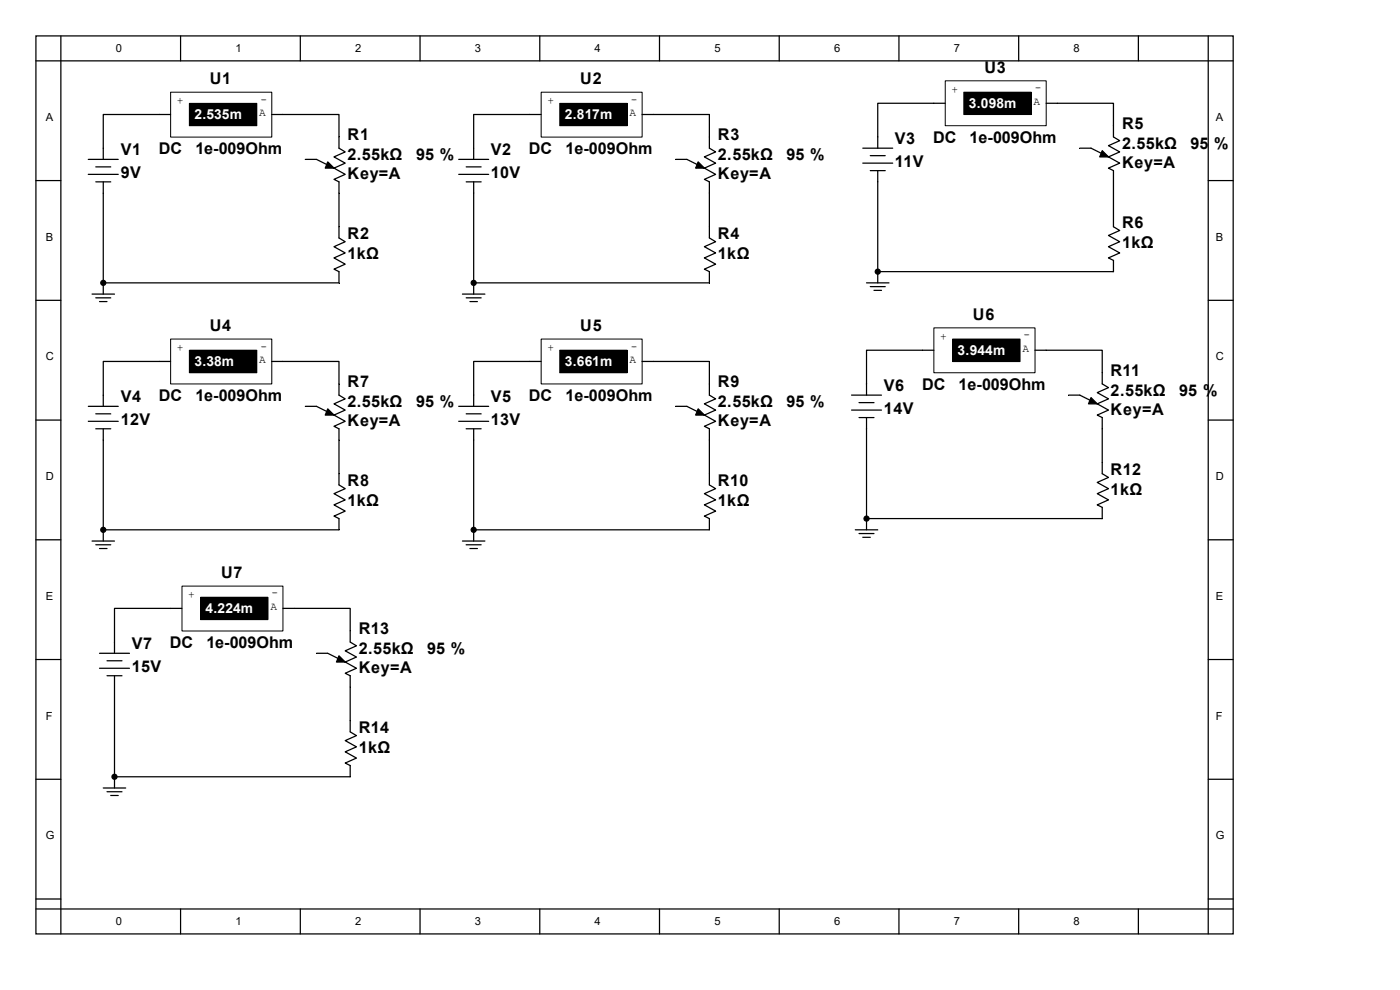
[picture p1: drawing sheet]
<svg xmlns="http://www.w3.org/2000/svg" width="297mm" height="210mm" viewBox="0 0 297 210" stroke-linecap="round" stroke-linejoin="round" font-family="sans-serif">
<g fill="none" stroke="#000" stroke-width=".26">
<path d="M7.6 7.6h254v190.5h-254zM7.6 12.9h254M12.9 7.6v190.5M38.3 7.6v5.3M63.7 7.6v5.3M89.1 7.6v5.3M114.5 7.6v5.3M139.9 7.6v5.3M165.3 7.6v5.3M190.7 7.6v5.3M216.1 7.6v5.3M241.5 7.6v5.3"/>
<path d="M256.3 7.6v190.5M7.6 38.3h5.3M18.7 33.8h6.4M18.7 37h6.4M20.3 35.4h3.2M20.3 38.6h3.2M21.9 31.4v2.4M21.9 38.6v2.4M256.3 38.3h5.3M7.6 63.7h5.3M256.3 63.7h5.3M7.6 89.1h5.3"/>
<path d="M256.3 89.1h5.3M7.6 114.5h5.3M256.3 114.5h5.3M7.6 139.9h5.3M256.3 139.9h5.3M7.6 165.3h5.3M256.3 165.3h5.3M7.6 190.7h5.3M7.6 192.8h254M38.3 192.8v5.3M63.7 192.8v5.3M89.1 192.8v5.3"/>
<path d="M114.5 192.8v5.3M139.9 192.8v5.3M165.3 192.8v5.3M190.7 192.8v5.3M216.1 192.8v5.3M241.5 192.8v5.3M256.3 190.7h5.3"/>
</g>
<path d="M36.2 19.6h21.5v9.5h-21.5z" fill="#fff"/>
<path d="M36.2 19.6h21.5v9.5h-21.5zM40.2 21.9h14.3v4.8h-14.3z" fill="none" stroke="#000" stroke-width=".21"/>
<path d="M40.2 22h14.3v4.7h-14.3z" fill="#000"/>
<g fill="none" stroke="#000" stroke-width=".26">
<path d="M36.2 24.3h-14.3v7.1M57.6 24.3h14.3v7.1l1.3 .8-2.3 1.1 2.3 1.3-2.3 1.1 2.3 1.3-2.3 1 1 .6v11.9l1.3 .8-2.3 1 2.3 1.4-2.3 1 2.3 1.3-2.3 1.1 1 .5v2.4h-50M64.8 33.8h2.4l3.7 1.9M97.3 33.8h6.4M97.3 37h6.4M98.9 35.4h3.2M98.9 38.6h3.2M100.5 31.4v2.4M100.5 38.6v2.4M21.9 41v21.4M19.5 62.4h4.8M20.3 63.2h3.2"/>
<path d="M21.1 64h1.6M21.9 60h.1"/>
</g>
<g fill="#000" stroke="#000" stroke-width=".26">
<path d="M69.5 34.3l1.4 1.4h-1.9z"/>
<circle cx="21.9" cy="60" r=".53"/>
</g>
<path d="M114.9 19.6h21.3v9.5h-21.3z" fill="#fff"/>
<path d="M114.8 19.6h21.4v9.5h-21.4zM118.7 21.9h14.4v4.8h-14.4z" fill="none" stroke="#000" stroke-width=".21"/>
<path d="M118.8 22h14.3v4.7h-14.3z" fill="#000"/>
<g fill="none" stroke="#000" stroke-width=".26">
<path d="M114.8 24.3h-14.3v7.1M136.2 24.3h14.3v7.1l1.3 .8-2.4 1.1 2.4 1.3-2.4 1.1 2.4 1.3-2.4 1 1.1 .6v11.9l1.3 .8-2.4 1 2.4 1.4-2.4 1 2.4 1.3-2.4 1.1 1.1 .5v2.4h-50M143.4 33.8h2.3l3.7 1.9M183 31.4h6.4M183 34.6h6.4M184.6 33h3.2M184.6 36.2h3.2M186.2 29.1v2.3M186.2 36.2v2.4M100.5 41v21.4M98.1 62.4h4.8M98.9 63.2h3.2"/>
<path d="M99.7 64h1.6M100.5 60h.1"/>
</g>
<g fill="#000" stroke="#000" stroke-width=".26">
<path d="M148.1 34.3l1.3 1.4h-1.8z"/>
<circle cx="100.5" cy="60" r=".53"/>
</g>
<path d="M200.6 17.2h21.4v9.5h-21.4z" fill="#fff"/>
<path d="M200.5 17.1h21.5v9.6h-21.5zM204.5 19.6h14.3v4.7h-14.3z" fill="none" stroke="#000" stroke-width=".21"/>
<path d="M204.5 19.6h14.3v4.7h-14.3z" fill="#000"/>
<g fill="none" stroke="#000" stroke-width=".26">
<path d="M186.2 38.6v21.4M200.5 21.9h-14.3v7.2M221.9 21.9h14.3v7.2l1.3 .7-2.3 1.1 2.3 1.3-2.3 1.1 2.3 1.3-2.3 1.1 1 .5v11.9l1.3 .8-2.3 1.1 2.3 1.3-2.3 1 2.3 1.4-2.3 1 1 .5v2.4h-50M229.1 31.4h2.4l3.7 1.9M186.2 57.6h.1M183.8 60h4.8M184.6 60.8h3.2M185.4 61.6h1.6M18.7 86.2h6.4M18.7 89.4h6.4M20.3 87.8h3.2M20.3 91h3.2"/>
<path d="M21.9 83.8v2.4M21.9 91v2.3"/>
</g>
<g fill="#000" stroke="#000" stroke-width=".26">
<path d="M233.8 32l1.4 1.3h-1.9z"/>
<circle cx="186.2" cy="57.6" r=".53"/>
</g>
<path d="M36.2 72h21.5v9.4h-21.5z" fill="#fff"/>
<path d="M36.2 71.9h21.5v9.5h-21.5zM40.2 74.3h14.3v4.8h-14.3z" fill="none" stroke="#000" stroke-width=".21"/>
<path d="M40.2 74.3h14.3v4.8h-14.3z" fill="#000"/>
<g fill="none" stroke="#000" stroke-width=".26">
<path d="M36.2 76.7h-14.3v7.1M57.6 76.7h14.3v7.1l1.3 .8-2.3 1.1 2.3 1.3-2.3 1.1 2.3 1.3-2.3 1 1 .6v11.9l1.3 .8-2.3 1 2.3 1.3-2.3 1.1 2.3 1.3-2.3 1.1 1 .5v2.4h-50M21.9 93.3v21.5M64.8 86.2h2.4l3.7 1.9M97.3 86.2h6.4M97.3 89.4h6.4M98.9 87.8h3.2M98.9 91h3.2M100.5 83.8v2.4M100.5 91v2.3M19.5 114.8h4.8M20.3 115.6h3.2"/>
<path d="M21.1 116.4h1.6M21.9 112.4h.1"/>
</g>
<g fill="#000" stroke="#000" stroke-width=".26">
<path d="M69.5 86.7l1.4 1.4h-1.9z"/>
<circle cx="21.9" cy="112.4" r=".53"/>
</g>
<path d="M114.9 72h21.3v9.4h-21.3z" fill="#fff"/>
<path d="M114.8 71.9h21.4v9.5h-21.4zM118.7 74.3h14.4v4.8h-14.4z" fill="none" stroke="#000" stroke-width=".21"/>
<path d="M118.8 74.3h14.3v4.8h-14.3z" fill="#000"/>
<g fill="none" stroke="#000" stroke-width=".26">
<path d="M114.8 76.7h-14.3v7.1M136.2 76.7h14.3v7.1l1.3 .8-2.4 1.1 2.4 1.3-2.4 1.1 2.4 1.3-2.4 1 1.1 .6v11.9l1.3 .8-2.4 1 2.4 1.3-2.4 1.1 2.4 1.3-2.4 1.1 1.1 .5v2.4h-50M100.5 93.3v21.5M143.4 86.2h2.3l3.7 1.9M180.7 83.8h6.3M180.7 87h6.3M182.2 85.4h3.2M182.2 88.6h3.2M183.8 81.4v2.4M183.8 88.6v2.4M98.1 114.8h4.8M98.9 115.6h3.2"/>
<path d="M99.7 116.4h1.6M100.5 112.4h.1"/>
</g>
<g fill="#000" stroke="#000" stroke-width=".26">
<path d="M148.1 86.7l1.3 1.4h-1.8z"/>
<circle cx="100.5" cy="112.4" r=".53"/>
</g>
<path d="M198.2 69.6h21.4v9.5h-21.4z" fill="#fff"/>
<path d="M198.1 69.6h21.5v9.5h-21.5zM202.1 71.9h14.3v4.8h-14.3z" fill="none" stroke="#000" stroke-width=".21"/>
<path d="M202.1 72h14.3v4.7h-14.3z" fill="#000"/>
<g fill="none" stroke="#000" stroke-width=".26">
<path d="M198.1 74.3h-14.3v7.1M219.6 74.3h14.2v7.1l1.4 .8-2.4 1.1 2.4 1.3-2.4 1.1 2.4 1.3-2.4 1.1 1 .5v11.9l1.4 .8-2.4 1 2.4 1.4-2.4 1 2.4 1.3-2.4 1.1 1 .5v2.4h-50M183.8 91v21.4M226.7 83.8h2.4l3.7 1.9M181.5 112.4h4.7M182.2 113.2h3.2M183 114h1.6M183.8 110h.1M21.1 138.6h6.4M24.3 136.2v2.4M21.1 141.8h6.4M22.7 140.2h3.2"/>
<path d="M22.7 143.4h3.2M24.3 143.4v2.3"/>
</g>
<g fill="#000" stroke="#000" stroke-width=".26">
<path d="M231.5 84.3l1.3 1.4h-1.9z"/>
<circle cx="183.8" cy="110" r=".53"/>
</g>
<path d="M38.7 124.4h21.3v9.5h-21.3z" fill="#fff"/>
<path d="M38.6 124.3h21.4v9.6h-21.4zM42.5 126.7h14.4v4.7h-14.4z" fill="none" stroke="#000" stroke-width=".21"/>
<path d="M42.6 126.7h14.3v4.7h-14.3z" fill="#000"/>
<path d="M38.6 129.1h-14.3v7.1M60 129.1h14.3v7.1l1.3 .8-2.4 1.1 2.4 1.3-2.4 1 2.4 1.4-2.4 1 1.1 .6v11.9l1.3 .8-2.4 1 2.4 1.3-2.4 1.1 2.4 1.3-2.4 1.1 1.1 .5v2.4h-50M67.2 138.6h2.3l3.7 1.8M24.3 145.7v21.5M21.9 167.2h4.8M22.7 168h3.2M23.5 168.8h1.6M24.3 164.8h.1" fill="none" stroke="#000" stroke-width=".26"/>
<g fill="#000" stroke="#000" stroke-width=".26">
<path d="M71.9 139.1l1.3 1.3h-1.8z"/>
<circle cx="24.3" cy="164.8" r=".53"/>
</g>
<g font-size="3.4">
<text x="44.5" y="17.9">U1</text>
<text x="123.1" y="17.9">U2</text>
<text x="208.8" y="15.5">U3</text>
<text x="73.7" y="29.8">R1</text>
<text x="152.3" y="29.8">R3</text>
<text x="238" y="27.4">R5</text>
<text x="25.6" y="33">V1</text>
<text x="33.7" y="32.7">DC</text>
<text x="41.5" y="32.7">1e-009Ohm</text>
<text x="73.7" y="34">2.55kΩ</text>
<text x="88.3" y="34">95 %</text>
<text x="104.1" y="33">V2</text>
<text x="112.2" y="32.7">DC</text>
<text x="120" y="32.7">1e-009Ohm</text>
<text x="152.3" y="34">2.55kΩ</text>
<text x="166.8" y="34">95 %</text>
<text x="189.9" y="30.6">V3</text>
<text x="189.9" y="35.3">11V</text>
<text x="198" y="30.3">DC</text>
<text x="205.7" y="30.3">1e-009Ohm</text>
<text x="238" y="31.7">2.55kΩ</text>
<text x="238" y="35.6">Key=A</text>
<text x="252.6" y="31.7">95 %</text>
<text x="25.6" y="37.7">9V</text>
<text x="73.7" y="38">Key=A</text>
<text x="104.1" y="37.7">10V</text>
<text x="152.3" y="38">Key=A</text>
<text x="73.7" y="50.7">R2</text>
<text x="152.3" y="50.7">R4</text>
<text x="238" y="48.3">R6</text>
<text x="238" y="52.5">1kΩ</text>
<text x="73.7" y="54.9">1kΩ</text>
<text x="152.3" y="54.9">1kΩ</text>
<text x="44.5" y="70.3">U4</text>
<text x="123.1" y="70.3">U5</text>
<text x="206.4" y="67.9">U6</text>
<text x="73.7" y="82.2">R7</text>
<text x="152.3" y="82.2">R9</text>
<text x="187.5" y="83">V6</text>
<text x="195.6" y="82.7">DC</text>
<text x="203.4" y="82.7">1e-009Ohm</text>
<text x="235.6" y="79.8">R11</text>
<text x="25.6" y="85.3">V4</text>
<text x="33.7" y="85.1">DC</text>
<text x="41.5" y="85.1">1e-009Ohm</text>
<text x="73.7" y="86.4">2.55kΩ</text>
<text x="88.3" y="86.4">95 %</text>
<text x="104.1" y="85.3">V5</text>
<text x="112.2" y="85.1">DC</text>
<text x="120" y="85.1">1e-009Ohm</text>
<text x="152.3" y="86.4">2.55kΩ</text>
<text x="166.8" y="86.4">95 %</text>
<text x="187.5" y="87.8">14V</text>
<text x="235.6" y="84">2.55kΩ</text>
<text x="235.6" y="88">Key=A</text>
<text x="250.2" y="84">95 %</text>
<text x="25.6" y="90.1">12V</text>
<text x="73.7" y="90.3">Key=A</text>
<text x="104.1" y="90.1">13V</text>
<text x="152.3" y="90.3">Key=A</text>
<text x="235.6" y="100.7">R12</text>
<text x="73.7" y="103.1">R8</text>
<text x="73.7" y="107.3">1kΩ</text>
<text x="152.3" y="103.1">R10</text>
<text x="152.3" y="107.3">1kΩ</text>
<text x="235.6" y="104.9">1kΩ</text>
<text x="46.9" y="122.7">U7</text>
<text x="27.9" y="137.8">V7</text>
<text x="36" y="137.5">DC</text>
<text x="43.8" y="137.5">1e-009Ohm</text>
<text x="76.1" y="134.6">R13</text>
<text x="27.9" y="142.5">15V</text>
<text x="76.1" y="138.8">2.55kΩ</text>
<text x="76.1" y="142.7">Key=A</text>
<text x="90.6" y="138.8">95 %</text>
<text x="76.1" y="155.5">R14</text>
<text x="76.1" y="159.7">1kΩ</text>
</g>
<g font-size="2.9" fill="#fff">
<text x="205.5" y="22.9">3.098m</text>
<text x="41.2" y="25.3">2.535m</text>
<text x="119.8" y="25.3">2.817m</text>
<text x="41.2" y="77.7">3.38m</text>
<text x="119.8" y="77.7">3.661m</text>
<text x="203.2" y="75.3">3.944m</text>
<text x="43.6" y="130.1">4.224m</text>
</g>
<g font-size="2.4">
<text x="24.6" y="11.1">0</text>
<text x="50" y="11.1">1</text>
<text x="75.4" y="11.1">2</text>
<text x="100.8" y="11.1">3</text>
<text x="126.2" y="11.1">4</text>
<text x="151.6" y="11.1">5</text>
<text x="177" y="11.1">6</text>
<text x="202.4" y="11.1">7</text>
<text x="227.8" y="11.1">8</text>
<text x="37.5" y="22.1">+</text>
<text x="55.2" y="21.8">-</text>
<text x="116.1" y="22.1">+</text>
<text x="133.8" y="21.8">-</text>
<text x="201.8" y="19.6">+</text>
<text x="219.3" y="22.3">A</text>
<text x="219.5" y="19.4">-</text>
<text x="9.7" y="25.7">A</text>
<text x="55" y="24.7">A</text>
<text x="133.6" y="24.7">A</text>
<text x="257.9" y="25.7">A</text>
<text x="9.7" y="51.1">B</text>
<text x="257.9" y="51.1">B</text>
<text x="217.2" y="71.8">-</text>
<text x="9.7" y="76.5">C</text>
<text x="37.5" y="74.4">+</text>
<text x="55" y="77.1">A</text>
<text x="55.2" y="74.2">-</text>
<text x="116.1" y="74.4">+</text>
<text x="133.6" y="77.1">A</text>
<text x="133.8" y="74.2">-</text>
<text x="199.4" y="72.1">+</text>
<text x="216.9" y="74.7">A</text>
<text x="257.9" y="76.5">C</text>
<text x="9.7" y="101.9">D</text>
<text x="257.9" y="101.9">D</text>
<text x="9.7" y="127.3">E</text>
<text x="39.9" y="126.8">+</text>
<text x="57.4" y="129.5">A</text>
<text x="57.6" y="126.5">-</text>
<text x="257.9" y="127.3">E</text>
<text x="9.7" y="152.7">F</text>
<text x="257.9" y="152.7">F</text>
<text x="9.7" y="178.1">G</text>
<text x="257.9" y="178.1">G</text>
<text x="24.6" y="196.3">0</text>
<text x="50" y="196.3">1</text>
<text x="75.4" y="196.3">2</text>
<text x="100.8" y="196.3">3</text>
<text x="126.2" y="196.3">4</text>
<text x="151.6" y="196.3">5</text>
<text x="177" y="196.3">6</text>
<text x="202.4" y="196.3">7</text>
<text x="227.8" y="196.3">8</text>
</g>
</svg>
